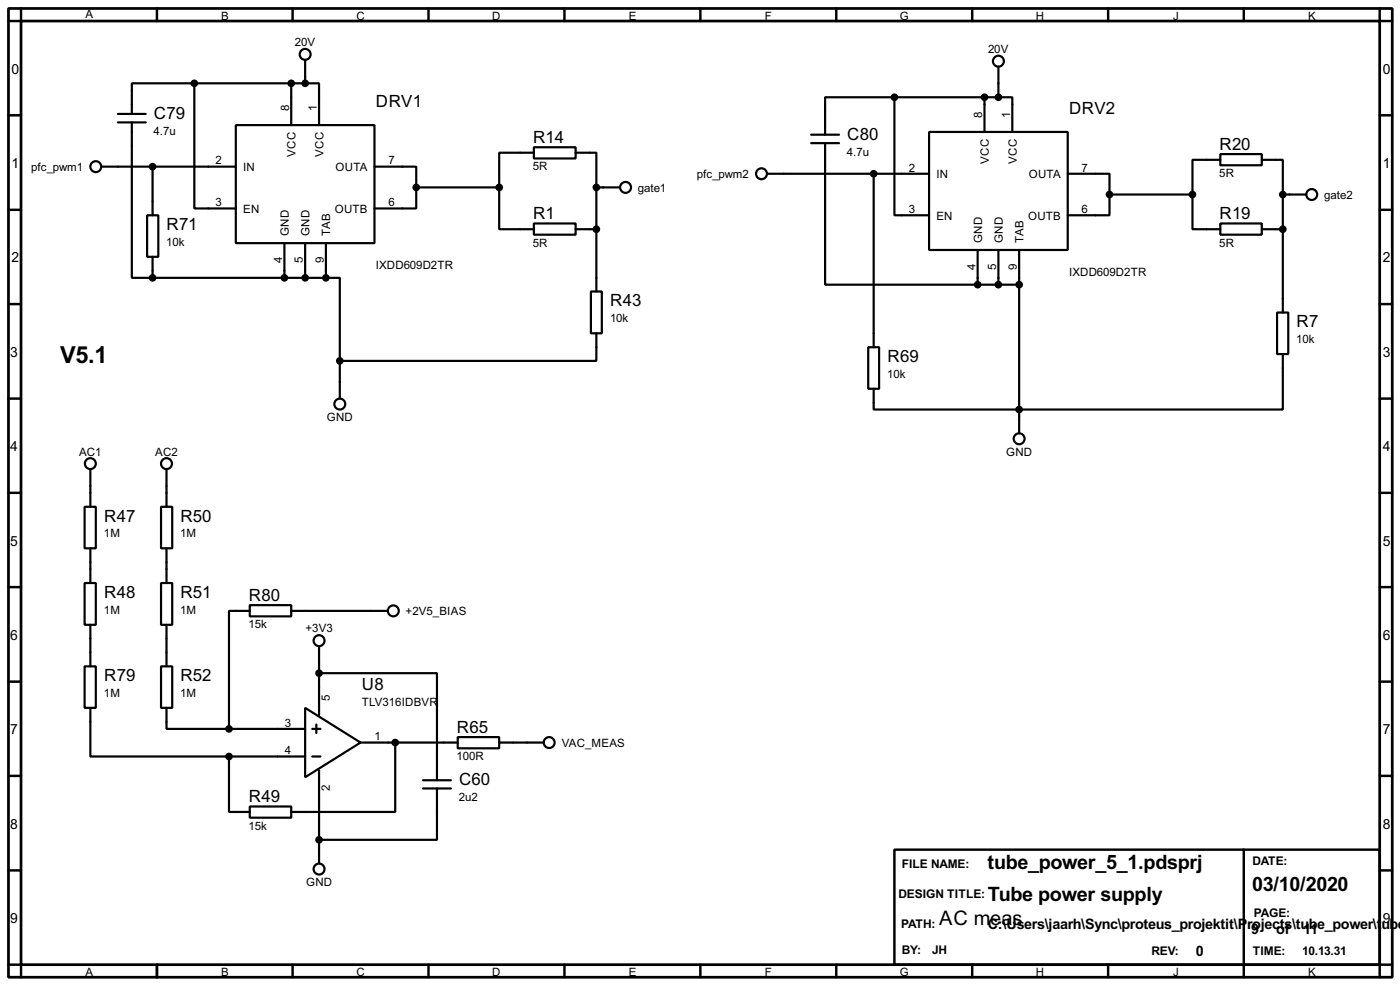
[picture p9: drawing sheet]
<svg xmlns="http://www.w3.org/2000/svg" width="256mm" height="180mm" viewBox="0 0 256 180" stroke-linecap="round" stroke-linejoin="round" font-family="sans-serif">
<path d="M1.6 1.6h253.5v177.3h-253.5zM3.9 3.9h248.9v172.7h-248.9z" fill="none" stroke="#000" stroke-width=".5"/>
<g fill="none" stroke="#000" stroke-width=".45">
<path d="M3.9 1.6v2.3h-2.3M28.8 1.6v2.3M53.6 1.6v2.3M78.5 1.6v2.3M103.4 1.6v2.3M128.3 1.6v2.3M153.2 1.6v2.3M178.1 1.6v2.3M203 1.6v2.3M227.9 1.6v2.3M252.8 1.6v2.3h2.3M1.6 21.1h2.3"/>
<path d="M1.6 38.4h2.3M252.8 21.1h2.3M252.8 38.4h2.3M1.6 55.7h2.3M252.8 55.7h2.3M1.6 73h2.3M252.8 73h2.3M1.6 90.2h2.3M252.8 90.2h2.3M1.6 107.5h2.3M252.8 107.5h2.3M1.6 124.8h2.3"/>
<path d="M252.8 124.8h2.3M1.6 142h2.3M1.6 159.3h2.3M163.9 155.5h88.9v21.1h-88.9zM227.9 155.5v23.4M252.8 142h2.3M252.8 159.3h2.3M1.6 176.6h2.3v2.3M28.8 176.6v2.3M53.6 176.6v2.3M78.5 176.6v2.3M103.4 176.6v2.3"/>
<path d="M128.3 176.6v2.3M153.2 176.6v2.3M178.1 176.6v2.3M203 176.6v2.3M255.1 176.6h-2.3v2.3"/>
</g>
<g fill="none" stroke="#000" stroke-width=".4">
<path d="M35.6 15.3v22.9h7.6M35.6 15.3h-11.4v5.6M35.6 15.3h20.3M53.4 15.3v7.6M55.9 15.3h2.6v7.6M55.9 11v4.3M163.9 17.8v21.6h6.3M163.9 17.8h-12.7v6.9M163.9 17.8h19M180.4 17.8v6.4M182.9 17.8h2.6v6.4M182.9 12.2v5.6"/>
<path d="M18.6 30.5h24.6M21.6 22.4h5.1M21.6 20.9h5.1M24.2 22.4v28.5h3.8M27 39.4h2v7.6h-2zM28 30.5v8.9M43.2 22.9h25.4v21.6h-25.4zM68.6 30.5h7.7v3.8M76.3 34.3v3.9h-7.7M76.3 34.3h15.2M91.5 34.3v7.7h6.3M97.8 27h7.7v2h-7.7z"/>
<path d="M97.8 28h-6.3v6.3M105.5 28h3.8v6.3M109.3 34.3h4.3M109.3 34.3v19.1M140.5 31.8h29.7M148.6 26.2h5.1M148.6 24.7h5.1M151.2 26.2v25.9h27.9M160.1 31.8v31.8M170.2 24.2h25.4v21.6h-25.4zM195.6 31.8h7.7v3.8M203.3 35.6v3.8h-7.7"/>
<path d="M203.3 35.6h15.2M218.5 35.6v6.4h5.1M223.6 28.2h7.6v2.1h-7.6zM223.6 29.3h-5.1v6.3M231.2 29.3h3.8v6.3M235 35.6h4.3M235 35.6v21.6M28 50.9h31.7M28 47v3.9M52.1 44.5v6.4M55.9 44.5v6.4M59.7 50.9h2.6v15.2"/>
<path d="M59.7 44.5v6.4M97.8 40.9h7.7v2.1h-7.7zM105.5 42h3.8M108.3 53.4h2v7.6h-2zM179.1 52.1h7.6M179.1 45.8v6.3M182.9 45.8v6.3M186.7 45.8v33.5M223.6 40.9h7.6v2.1h-7.6zM231.2 42h3.8M234 57.2h2v7.6h-2zM62.3 66.1v6.9"/>
<path d="M109.3 61v5.1h-47M159.1 63.6h2v7.6h-2zM235 64.8v10.2h-74.9v-3.8M15.5 92.8h2.1v7.6h-2.1zM16.6 85.9v6.9M29.5 92.8h2.1v7.6h-2.1zM30.5 85.9v6.9M15.5 106.7h2.1v7.7h-2.1zM16.6 100.4v6.3M16.6 114.4v7.6M29.5 106.7h2.1v7.7h-2.1zM30.5 100.4v6.3"/>
<path d="M30.5 114.4v7.6M45.8 110.8h7.6v2h-7.6zM45.8 111.8h-3.8v21.6M53.4 111.8h17.6M58.5 118.3v12.6M15.5 122h2.1v7.6h-2.1zM16.6 129.6v8.9h25.4M29.5 122h2.1v7.6h-2.1zM30.5 129.6v3.8h11.5M42 138.5v10.1h3.8M42 138.5h13.9M42 133.4h13.9"/>
<path d="M55.9 129.6l10.2 6.3-10.2 6.4zM57.2 138.5h1.5M57.2 133.4h1.5M58 132.6v1.6M58.5 123.2h21.6v19.6M66.1 135.9h17.8M72.4 135.9v12.7h-19M83.9 134.9h7.6v2.1h-7.6zM91.5 135.9h8.1M45.8 147.6h7.6v2.1h-7.6zM58.5 141v17M77.5 144.3h5.1"/>
<path d="M77.5 142.8h5.1M80.1 144.3v9.4h-21.6"/>
<circle cx="55.9" cy="10" r="1"/>
<circle cx="182.9" cy="11.2" r="1"/>
<circle cx="17.5" cy="30.5" r="1"/>
<circle cx="114.6" cy="34.3" r="1"/>
<circle cx="139.5" cy="31.8" r="1"/>
<circle cx="240.3" cy="35.6" r="1"/>
<circle cx="62.2" cy="74" r="1"/>
<circle cx="16.5" cy="84.9" r="1"/>
<circle cx="30.5" cy="84.9" r="1"/>
<circle cx="186.7" cy="80.3" r="1"/>
<circle cx="58.4" cy="117.3" r="1"/>
<circle cx="72" cy="111.8" r="1"/>
<circle cx="100.6" cy="135.9" r="1"/>
<circle cx="58.4" cy="159.1" r="1"/>
</g>
<g fill="#000" stroke="#000" stroke-width=".4">
<circle cx="35.6" cy="15.3" r=".5"/>
<circle cx="53.3" cy="15.3" r=".5"/>
<circle cx="55.9" cy="15.3" r=".5"/>
<circle cx="163.8" cy="17.8" r=".5"/>
<circle cx="180.3" cy="17.8" r=".5"/>
<circle cx="182.9" cy="17.8" r=".5"/>
<circle cx="27.9" cy="30.5" r=".5"/>
<circle cx="76.2" cy="34.3" r=".5"/>
<circle cx="91.4" cy="34.3" r=".5"/>
<circle cx="109.2" cy="34.3" r=".5"/>
<circle cx="160" cy="31.8" r=".5"/>
<circle cx="203.2" cy="35.6" r=".5"/>
<circle cx="218.4" cy="35.6" r=".5"/>
<circle cx="235" cy="35.6" r=".5"/>
<circle cx="27.9" cy="50.9" r=".5"/>
<circle cx="52.1" cy="50.9" r=".5"/>
<circle cx="55.9" cy="50.9" r=".5"/>
<circle cx="59.7" cy="50.9" r=".5"/>
<circle cx="109.2" cy="42" r=".5"/>
<circle cx="179.1" cy="52.1" r=".5"/>
<circle cx="182.9" cy="52.1" r=".5"/>
<circle cx="186.7" cy="52.1" r=".5"/>
<circle cx="235" cy="42" r=".5"/>
<circle cx="62.2" cy="66.1" r=".5"/>
<circle cx="186.7" cy="75" r=".5"/>
<circle cx="41.9" cy="138.5" r=".5"/>
<circle cx="41.9" cy="133.4" r=".5"/>
<circle cx="58.4" cy="123.2" r=".5"/>
<circle cx="72.4" cy="135.9" r=".5"/>
<circle cx="58.4" cy="153.7" r=".5"/>
</g>
<text font-size="4.8" x="11" y="66.3">V5.1</text>
<g font-size="4.1">
<text x="180.9" y="159.1">tube_power_5_1.pdsprj</text>
<text x="181" y="164.9">Tube power supply</text>
<text x="229.4" y="163.1">03/10/2020</text>
<text x="172.1" y="169.2">AC meas</text>
</g>
<g font-size="3.5">
<text x="28.2" y="21.8">C79</text>
<text x="68.9" y="19.6">DRV1</text>
<text x="195.9" y="20.8">DRV2</text>
<text x="97.7" y="26.1">R14</text>
<text x="155.2" y="25.6">C80</text>
<text x="223.4" y="27.4">R20</text>
<text x="97.7" y="40.1">R1</text>
<text x="223.4" y="40.1">R19</text>
<text x="30.5" y="42.1">R71</text>
<text x="111.8" y="56.1">R43</text>
<text x="237.5" y="59.9">R7</text>
<text x="162.6" y="66.3">R69</text>
<text x="19.1" y="95.5">R47</text>
<text x="33.1" y="95.5">R50</text>
<text x="19.1" y="109.4">R48</text>
<text x="33.1" y="109.4">R51</text>
<text x="45.6" y="110">R80</text>
<text x="19.1" y="124.7">R79</text>
<text x="33.1" y="124.7">R52</text>
<text x="66.3" y="126.3">U8</text>
<text x="83.7" y="134.1">R65</text>
<text x="84.1" y="143.7">C60</text>
<text x="45.6" y="146.8">R49</text>
</g>
<g font-size="3">
<text x="180.9" y="170">C:\Users\jaarh\Sync\proteus_projektit\P</text>
<text x="228.5" y="170">rojects\tube_power\t</text>
<text x="229.2" y="171">9</text>
<text x="233.8" y="171">of</text>
<text x="238.8" y="171">11</text>
<text x="253.1" y="170">ube</text>
<text x="219.1" y="175">0</text>
</g>
<g font-size="2.9">
<text x="2.1" y="13.5">0</text>
<text x="253.4" y="13.5">0</text>
<text x="2.1" y="30.7">1</text>
<text x="253.4" y="30.7">1</text>
<text x="2.1" y="48">2</text>
<text x="253.4" y="48">2</text>
<text x="1.9" y="65.3">3</text>
<text x="253.4" y="65.3">3</text>
<text x="1.9" y="82.5">4</text>
<text x="253.4" y="82.5">4</text>
<text x="1.9" y="99.9">5</text>
<text x="253.4" y="99.9">5</text>
<text x="1.9" y="117.1">6</text>
<text x="253.4" y="117.1">6</text>
<text x="1.9" y="134.4">7</text>
<text x="253.4" y="134.4">7</text>
<text x="1.9" y="151.7">8</text>
<text x="253.4" y="151.7">8</text>
<text x="1.9" y="168.9">9</text>
<text x="253.4" y="168.9">9</text>
</g>
<g font-size="2.5">
<text x="165.2" y="158.9">FILE NAME:</text>
<text x="229.4" y="158.4">DATE:</text>
<text x="164.6" y="164.4">DESIGN TITLE:</text>
<text x="229.7" y="167.8">PAGE:</text>
<text x="165.1" y="169.8">PATH:</text>
<text x="165.2" y="174.6">BY:</text>
<text x="170.7" y="174.6">JH</text>
<text x="210.9" y="174.8">REV:</text>
<text x="229.5" y="174.8">TIME:</text>
<text x="238.6" y="174.8">10.13.31</text>
</g>
<g font-size="2.4">
<text x="15.6" y="3.4">A</text>
<text x="40.5" y="3.6">B</text>
<text x="65.3" y="3.6">C</text>
<text x="90.2" y="3.6">D</text>
<text x="115.2" y="3.6">E</text>
<text x="140.1" y="3.6">F</text>
<text x="164.8" y="3.6">G</text>
<text x="189.8" y="3.6">H</text>
<text x="214.9" y="3.6">J</text>
<text x="239.6" y="3.6">K</text>
<text x="54" y="8.5">20V</text>
<text x="181" y="9.7">20V</text>
<text x="53" y="20.4" transform="rotate(-90 53 20.4)">8</text>
<text x="58.1" y="20.4" transform="rotate(-90 58.1 20.4)">1</text>
<text x="179.9" y="21.6" transform="rotate(-90 179.9 21.6)">8</text>
<text x="185.1" y="21.6" transform="rotate(-90 185.1 21.6)">1</text>
<text x="28.2" y="24.7">4.7u</text>
<text x="54.2" y="28.7" transform="rotate(-90 54.2 28.7)">VCC</text>
<text x="59.3" y="28.7" transform="rotate(-90 59.3 28.7)">VCC</text>
<text x="155.2" y="28.5">4.7u</text>
<text x="181.2" y="30" transform="rotate(-90 181.2 30)">VCC</text>
<text x="186.3" y="30" transform="rotate(-90 186.3 30)">VCC</text>
<text x="5.7" y="31.3">pfc_pwm1</text>
<text x="39.5" y="30.1">2</text>
<text x="44.5" y="31.3">IN</text>
<text x="61.5" y="31.3">OUTA</text>
<text x="71.2" y="30.1">7</text>
<text x="97.6" y="31.2">5R</text>
<text x="116.9" y="35.1">gate1</text>
<text x="127.7" y="32.6">pfc_pwm2</text>
<text x="166.5" y="31.4">2</text>
<text x="171.5" y="32.6">IN</text>
<text x="188.5" y="32.6">OUTA</text>
<text x="198.2" y="31.4">7</text>
<text x="223.4" y="32.5">5R</text>
<text x="39.5" y="37.7">3</text>
<text x="44.5" y="39">EN</text>
<text x="61.3" y="39">OUTB</text>
<text x="71.2" y="37.7">6</text>
<text x="166.5" y="39">3</text>
<text x="171.5" y="40.2">EN</text>
<text x="188.3" y="40.2">OUTB</text>
<text x="198.2" y="39">6</text>
<text x="242.6" y="36.4">gate2</text>
<text x="30.5" y="45">10k</text>
<text x="52.9" y="43.2" transform="rotate(-90 52.9 43.2)">GND</text>
<text x="56.7" y="43.2" transform="rotate(-90 56.7 43.2)">GND</text>
<text x="60.5" y="43.2" transform="rotate(-90 60.5 43.2)">TAB</text>
<text x="97.6" y="45.2">5R</text>
<text x="179.9" y="44.5" transform="rotate(-90 179.9 44.5)">GND</text>
<text x="183.7" y="44.5" transform="rotate(-90 183.7 44.5)">GND</text>
<text x="187.5" y="44.5" transform="rotate(-90 187.5 44.5)">TAB</text>
<text x="223.4" y="45.2">5R</text>
<text x="51.7" y="48.2" transform="rotate(-90 51.7 48.2)">4</text>
<text x="55.5" y="48.2" transform="rotate(-90 55.5 48.2)">5</text>
<text x="59.3" y="48.2" transform="rotate(-90 59.3 48.2)">9</text>
<text x="68.8" y="49.2">IXDD609D2TR</text>
<text x="178.7" y="49.4" transform="rotate(-90 178.7 49.4)">4</text>
<text x="182.5" y="49.4" transform="rotate(-90 182.5 49.4)">5</text>
<text x="186.3" y="49.4" transform="rotate(-90 186.3 49.4)">9</text>
<text x="195.8" y="50.5">IXDD609D2TR</text>
<text x="111.8" y="59">10k</text>
<text x="237.5" y="62.8">10k</text>
<text x="162.6" y="69.1">10k</text>
<text x="59.9" y="77.1">GND</text>
<text x="14.5" y="83.4">AC1</text>
<text x="28.4" y="83.4">AC2</text>
<text x="184.3" y="83.4">GND</text>
<text x="19.1" y="98.4">1M</text>
<text x="33" y="98.4">1M</text>
<text x="19.1" y="112.3">1M</text>
<text x="33" y="112.3">1M</text>
<text x="74.3" y="112.6">+2V5_BIAS</text>
<text x="45.6" y="115">15k</text>
<text x="56" y="115.8">+3V3</text>
<text x="19.1" y="127.6">1M</text>
<text x="33" y="127.6">1M</text>
<text x="60.5" y="128.3" transform="rotate(-90 60.5 128.3)">5</text>
<text x="66.3" y="129.3">TLV316IDBVR</text>
<text x="52.2" y="133">3</text>
<text x="68.6" y="135.5">1</text>
<text x="102.9" y="136.7">VAC_MEAS</text>
<text x="52.2" y="138.1">4</text>
<text x="83.7" y="139.2">100R</text>
<text x="60.5" y="144.7" transform="rotate(-90 60.5 144.7)">2</text>
<text x="84.1" y="146.6">2u2</text>
<text x="45.6" y="151.9">15k</text>
<text x="56.1" y="162.1">GND</text>
<text x="15.6" y="178.7">A</text>
<text x="40.5" y="178.7">B</text>
<text x="65.3" y="178.7">C</text>
<text x="90.2" y="178.7">D</text>
<text x="115.2" y="178.7">E</text>
<text x="140.1" y="178.7">F</text>
<text x="164.8" y="178.7">G</text>
<text x="189.8" y="178.7">H</text>
<text x="214.9" y="178.7">J</text>
<text x="239.6" y="178.7">K</text>
</g>
</svg>
